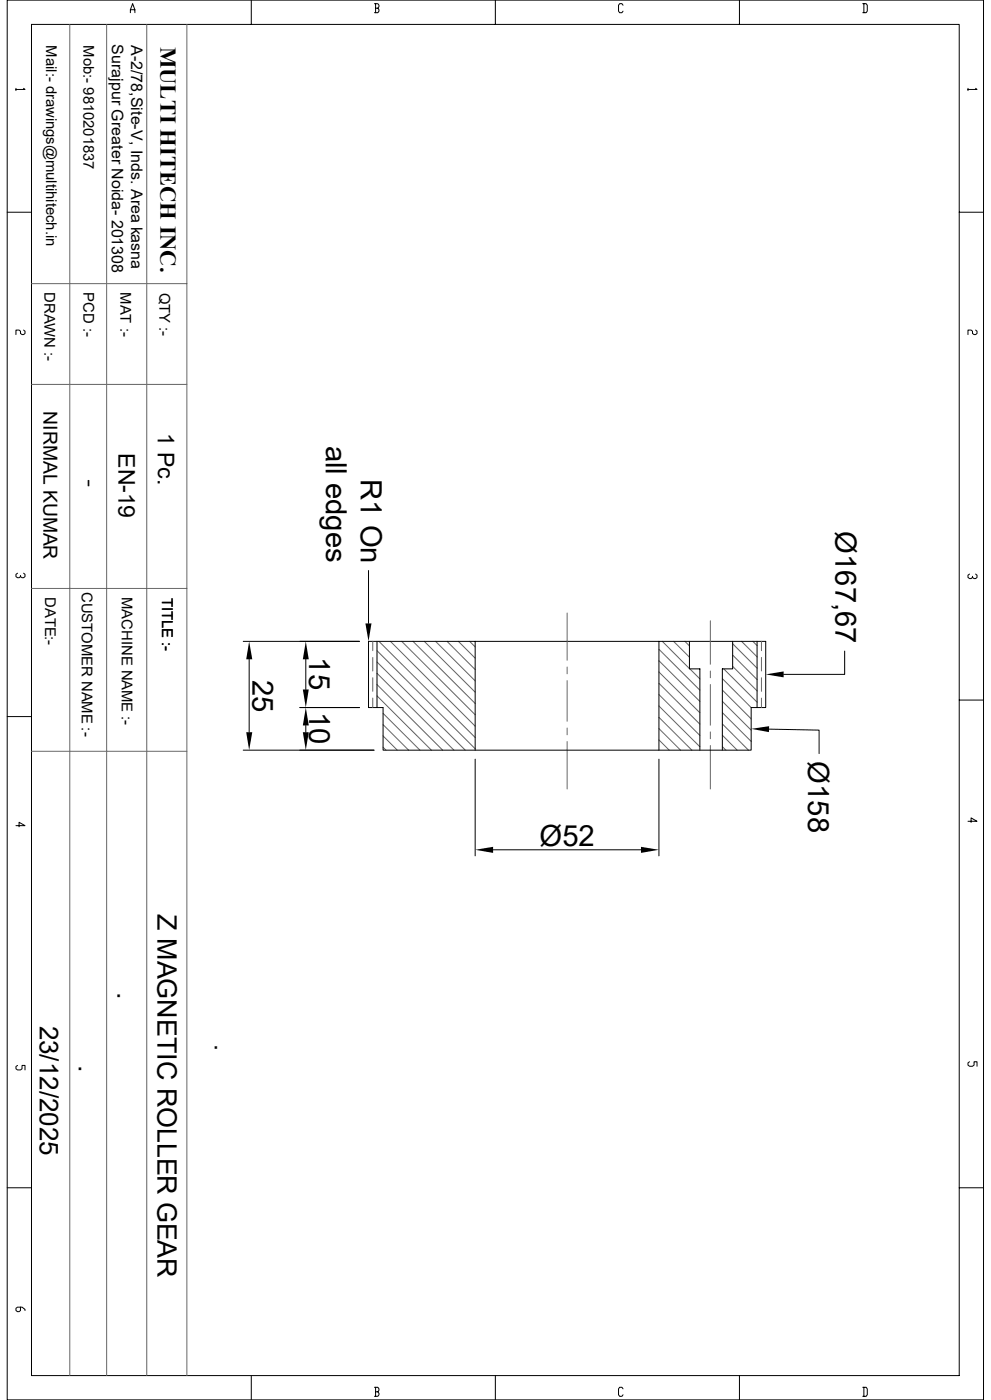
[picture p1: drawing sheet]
<svg xmlns="http://www.w3.org/2000/svg" width="297mm" height="420mm" viewBox="0 0 297 420" stroke-linecap="round" stroke-linejoin="round" font-family="sans-serif">
<g fill="none" stroke="#636466" stroke-width=".3">
<path d="M20.9 7.3v405.4M32 7.3v405.4M44 7.3v405.4M56 7.3v405.4M9.4 85.1h46.6M9.4 115.3h46.6M9.4 176.5h46.6M111.7 192.4v2.8M111.7 197.2v4.1M113 195.2l29.4 29.4M113 198.6l26.4 26.4M113.6 192.4l28.8 28.8"/>
<path d="M117 192.4l25.4 25.4M120.4 192.4l22 22M123.8 192.4l18.6 18.6M127.2 192.4l15.2 15.2M130.6 192.4l11.8 11.9M134 192.4l8.4 8.5M137.4 192.4l5 5M140.8 192.4l1.6 1.7M170 183.9v14.2M197.5 194.8l12.3 12.3M197.5 198.2l12.3 12.2M198.5 192.4l8.1 8.2"/>
<path d="M201.9 192.4l4.7 4.7M205.3 192.4l1.3 1.4M212.9 186.2v13.1M219.6 193.1l7.3 7.3M219.6 196.5l7.3 7.4M219.6 199.9l7.3 7.4M222.2 192.4l4.7 4.7M225.6 192.4l1.3 1.3M228.2 192.4v2.8M228.2 197.2v4.1M111.7 203.3v4.1M111.7 209.4v2.9"/>
<path d="M113 202l23.1 23M113 205.4l19.7 19.6M113 208.7l16.3 16.3M113 212.2l.1 .1M114.8 214l11.1 11M114.8 217.4l7.7 7.6M170 200.1v2M170 204.2v12.2M170 218.4v2M197.5 201.6l12.3 12.2M197.5 205l12.3 12.3M197.5 208.4l12.3 12.2"/>
<path d="M197.5 211.8l12.3 12.2M197.5 215.2l9.8 9.8M197.5 218.6l6.5 6.4M206.8 200.7l3 3M212.9 201.3v2M212.9 205.4v12.2M212.9 219.6v2M216.5 203.6l8.6 8.7M216.5 207l8.6 8.6M216.5 210.4l8.6 8.6M216.5 213.8l8.6 8.6M216.5 217.2l7.8 7.8"/>
<path d="M216.9 200.7l10 10M228.2 203.3v4.1M228.2 209.4v2.9M9.4 225.4h46.6M114.8 220.8l4.3 4.2M114.8 224.2l.9 .8M170 222.5v14.2M197.5 222l3.1 3M212.9 223.6v13.1M216.5 220.6l4.4 4.4M216.5 224l1.1 1"/>
</g>
<g fill="none" stroke="#000" stroke-width=".3">
<path d="M2.2 0h292.6v419.9h-292.6zM9.4 7.3h.1M9.4 7.3h278.1v405.4h-278.1zM39.1 3.8v-.9l.7-1.8 .6 1.8v.9M39.1 2.9h1.3M75.3 0v7.3M112.2 1.1h1l.4 .5v.4l-.4 .5M112.6 2.5h.6l.4 .4v.4l-.4 .5h-1M112.6 1.1v2.7M148.5 0v7.3M186.7 1.6l-.3-.5h-.7l-.3 .5v1.7l.3 .5h.7l.3-.5M221.6 0v7.3"/>
<path d="M258.6 1.1h1l.3 .5v1.7l-.3 .5h-1M258.9 1.1v2.7M4.8 26.5v.7M7.1 26.5l.4 .3h-2.7M290.1 26.5v.7M292.4 26.5l.4 .3h-2.7M2.2 63.7h7.2M287.5 63.7h7.3M7.1 99l.4 .4v.6l-.4 .4h-.5l-.5-.4v-.6l-.4-.4h-.9v1.4M292.4 99l.4 .4v.6l-.4 .4h-.5l-.4-.4v-.6l-.5-.4h-.9v1.4M5.2 172l-.4 .3v.7l.4 .3h.5l.4-.3M7.1 172l.4 .3v.7l-.4 .3h-.5l-.5-.3v-.4"/>
<path d="M110.4 171.2v15.8M290.6 172.2l-.5 .4v.6l.5 .4h.4l.5-.4M292.4 172.2l.4 .4v.6l-.4 .4h-.5l-.4-.4v-.3M72.9 192.4h34.8M74.7 197.8v21.9M91.7 197.8v9M110.4 192.4h119.1v19.9h-4.4v12.7h-110.3v-12.7h-4.4zM113 192.4v19.9M142.4 192.4v32.6M197.5 192.4v32.6M206.6 192.4v8.3h3.2v24.3M219.6 192.4v8.3h-3.1v24.3"/>
<path d="M226.9 192.4v19.9M253.2 195.3v7h-18.3M2.2 215h7.2M91.7 217.6v2.1M107.7 212.3h-17.8M230.5 218.7l15 .3v7.1M287.5 210h7.3M72.9 225h39.2M142.4 227.8v29M197.5 227.8v29M4.8 247.7h2.7l-1.8-1v1.3M147.8 254.9h44.3"/>
<path d="M290.1 246.4h2.7l-1.8-1v1.3M5.2 319.6l-.4 .4v.6l.4 .4h.9l.5-.4v-1h.9v1.4M290.6 318.5l-.5 .4v.6l.5 .4h.9l.4-.4v-1h.9v1.4M2.2 356.3h7.2M287.5 356.3h7.3M6.1 392.1v1l-.4 .4h-.5l-.4-.4v-.6l.4-.4h1.4l.9 .7v.3M75.3 412.7v7.2M112.2 416.2h1l.4 .4v.5l-.4 .4M112.6 417.5h.6l.4 .5v.4l-.4 .5h-1M112.6 416.2v2.7M148.5 412.7v7.2M186.7 416.6l-.3-.4h-.7l-.3 .4v1.8l.3 .5h.7l.3-.5"/>
<path d="M221.6 412.7v7.2M258.6 416.2h1l.3 .4v1.8l-.3 .5h-1M258.9 416.2v2.7"/>
</g>
<path d="M74.7 192.4l.9 5.4h-1.8zM91.7 192.4l.8 5.4h-1.7zM109.5 187h1.8l-.9 5.4zM73.8 219.7h1.8l-.9 5.3zM90.8 206.8h1.7l-.8 5.5zM91.7 212.3l.8 5.3h-1.7zM90.8 219.7h1.7l-.8 5.3zM225.1 218.7l5.4-.9v1.8zM229.5 202.3l5.4-.9v1.8zM142.4 254.9l5.4-.9v1.9zM192.1 254l5.4 .9-5.4 1z" fill="#000"/>
<g font-size="8.8">
<text x="97.7" y="133.7" transform="rotate(90 97.7 133.7)">all edges</text>
<text x="108.1" y="143.7" transform="rotate(90 108.1 143.7)">R1 On</text>
<text x="250.4" y="159.4" transform="rotate(90 250.4 159.4)">Ø167,67</text>
<text x="92.7" y="197.1" transform="rotate(90 92.7 197.1)">15</text>
<text x="75.7" y="203.9" transform="rotate(90 75.7 203.9)">25</text>
<text x="92.7" y="213.5" transform="rotate(90 92.7 213.5)">10</text>
<text x="242.2" y="228.4" transform="rotate(90 242.2 228.4)">Ø158</text>
<text x="161.7" y="253.7">Ø52</text>
</g>
<g font-size="8">
<text x="47.2" y="274.2" transform="rotate(90 47.2 274.2)">Z MAGNETIC ROLLER GEAR</text>
<text x="35.2" y="297.6" transform="rotate(90 35.2 297.6)">.</text>
<text x="23.6" y="319.4" transform="rotate(90 23.6 319.4)">.</text>
</g>
<text font-size="7.8" x="11.9" y="307.7" transform="rotate(90 11.9 307.7)">23/12/2025</text>
<text font-size="7.5" x="64.3" y="313.3" transform="rotate(90 64.3 313.3)">.</text>
<g font-size="6.9">
<text x="47.3" y="129.8" transform="rotate(90 47.3 129.8)">1 Pc.</text>
<text x="35.6" y="136" transform="rotate(90 35.6 136)">EN-19</text>
</g>
<text font-size="6.8" x="48.1" y="14" transform="rotate(90 48.1 14)">MULTI HITECH INC.</text>
<text font-size="6.1" x="24.8" y="143.8" transform="rotate(90 24.8 143.8)">-</text>
<text font-size="5.8" x="13.1" y="123.4" transform="rotate(90 13.1 123.4)">NIRMAL KUMAR</text>
<g font-size="4.8">
<text x="33.5" y="13.3" transform="rotate(90 33.5 13.3)">Surajpur Greater Noida- 201308</text>
<text x="39.3" y="13.5" transform="rotate(90 39.3 13.5)">A-2/78,Site-V, Inds. Area kasna</text>
</g>
<g font-size="4.4">
<text x="13.8" y="13.6" transform="rotate(90 13.8 13.6)">Mail:- drawings@multihitech.in</text>
<text x="25" y="13.6" transform="rotate(90 25 13.6)">Mob:- 9810201837</text>
<text x="13.3" y="87.6" transform="rotate(90 13.3 87.6)">DRAWN :-</text>
<text x="25" y="87.6" transform="rotate(90 25 87.6)">PCD :-</text>
<text x="36.1" y="87.6" transform="rotate(90 36.1 87.6)">MAT :-</text>
<text x="47.8" y="87.8" transform="rotate(90 47.8 87.8)">QTY :-</text>
<text x="13.5" y="179.1" transform="rotate(90 13.5 179.1)">DATE:-</text>
<text x="24.5" y="177.5" transform="rotate(90 24.5 177.5)">CUSTOMER NAME :-</text>
<text x="36.5" y="179.1" transform="rotate(90 36.5 179.1)">MACHINE NAME :-</text>
<text x="48.6" y="179.3" transform="rotate(90 48.6 179.3)">TITLE :-</text>
</g>
</svg>
